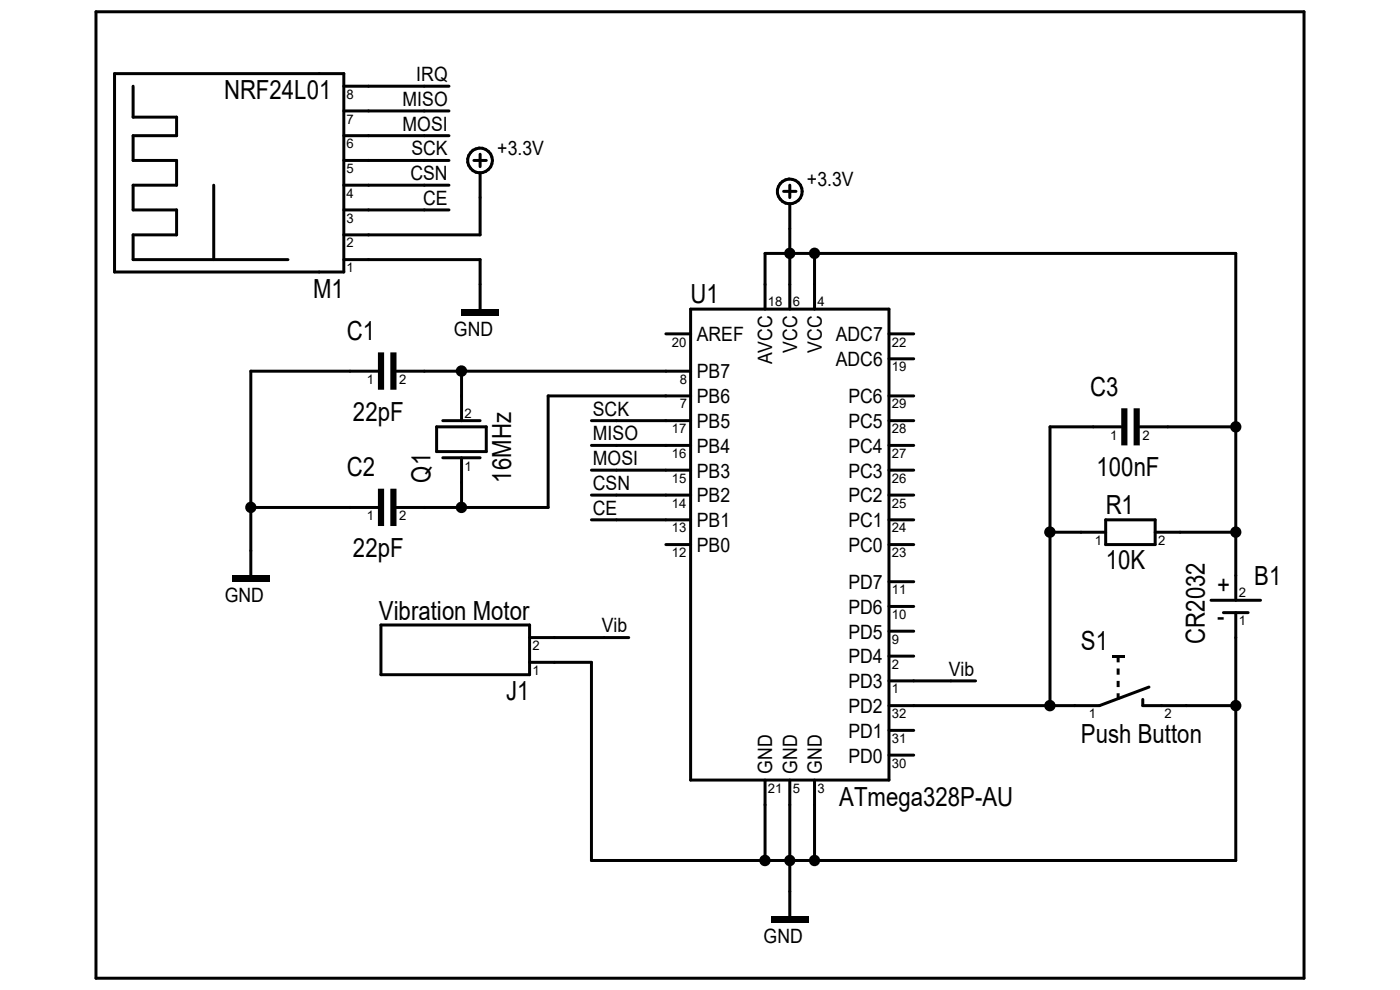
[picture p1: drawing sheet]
<svg xmlns="http://www.w3.org/2000/svg" width="297mm" height="210mm" viewBox="0 0 297 210" stroke-linecap="round" stroke-linejoin="round" font-family="sans-serif">
<g fill="none" stroke="#000" stroke-width=".64">
<path d="M20.4 2.5h256.2v205h-256.2zM24.3 15.6h48.6v42.1h-48.6zM28.2 18.3v6.5h9.3v4h-9.3v5.2h9.3v5.3h-9.3v5.2h9.3v5.3h-9.3v5.3h32.9M72.9 18.3h22.3M45.3 39.3v15.8M72.9 28.8h22.3M72.9 34h22.3M72.9 39.3h22.3M72.9 23.5h22.3M100.5 34h2.7M101.9 36.7v13.1h-29M101.9 32.7v2.6"/>
<path d="M167.6 39.3v2.6M72.9 44.5h22.3M72.9 55.1h29v10.5M166.2 40.6h2.7M167.6 43.2v22.4M172.8 53.8v11.8M80.2 78.7h-27v43.4M84.1 78.7h62.4M97.9 78.7v10.5M141.3 70.8h5.2M146.5 65.6h42.1v99.9h-42.1zM162.3 65.6v-11.8h99.9v73.5"/>
<path d="M188.6 76.1h5.2M188.6 70.8h5.2M92.6 90.6h10.6v5.2h-10.6zM93.9 89.2h8M93.9 97.1h8M97.9 97.1v10.6M125.5 89.2h21M125.5 99.7h21M125.5 94.5h21M146.5 84h-30.2v23.7h-32.2M188.6 89.2h5.2M188.6 99.7h5.2"/>
<path d="M188.6 94.5h5.2M188.6 84h5.2M237.9 90.6h-15.1v59.1M241.8 90.6h20.4M53.2 107.7h27M125.5 110.3h21M125.5 105h21M141.3 115.5h5.2M188.6 110.3h5.2M188.6 105h5.2M188.6 115.5h5.2M222.8 112.9h11.8"/>
<path d="M234.6 110.3h10.5v5.2h-10.5zM245.1 112.9h17.1M80.8 132.6h31.6v10.5h-31.6zM112.4 135.3h21M188.6 123.4h5.2M188.6 128.7h5.2M188.6 133.9h5.2M188.6 139.2h5.2M256.9 127.3h10.5M259.5 130h5.3M262.2 130v52.5h-136.7v-42h-13.1M188.6 144.4h18.4"/>
<path d="M188.6 154.9h5.2M242.4 148.4v1.3h19.8M243.8 145.8l-10.5 3.9h-44.7M162.3 165.5v17M167.6 165.5v28.9M172.8 165.5v17M188.6 160.2h5.2"/>
<circle cx="101.8" cy="34.1" r="2.62"/>
<circle cx="167.6" cy="40.6" r="2.63"/>
</g>
<g fill="#000">
<path d="M82.8 74.8h1.3v7.9h-1.3zM80.2 74.8h1.3v7.9h-1.3z" fill-rule="evenodd"/>
<path d="M97.9 65.6h7.9v1.3h-7.9z" fill-rule="evenodd"/>
<path d="M240.5 86.6h1.3v7.9h-1.3zM237.9 86.6h1.3v7.9h-1.3z" fill-rule="evenodd"/>
<path d="M82.8 103.7h1.3v7.9h-1.3zM80.2 103.7h1.3v7.9h-1.3z" fill-rule="evenodd"/>
<path d="M49.3 122.1h7.8v1.3h-7.8z" fill-rule="evenodd"/>
<path d="M235.9 138.9h2.6v.6h-2.6z" fill-rule="evenodd"/>
<path d="M236.9 139.2h.6v1.3h-.6zM236.9 141.8h.6v1.3h-.6zM236.9 144.4h.6v1.4h-.6zM236.9 147.1h.6v1.3h-.6z" fill-rule="evenodd"/>
<path d="M163.6 194.4h7.9v1.3h-7.9z" fill-rule="evenodd"/>
<circle cx="167.5" cy="53.7" r="1.21"/>
<circle cx="172.8" cy="53.7" r="1.21"/>
<circle cx="97.9" cy="78.7" r="1.22"/>
<circle cx="262.2" cy="90.5" r="1.21"/>
<circle cx="53.2" cy="107.6" r="1.21"/>
<circle cx="97.9" cy="107.6" r="1.22"/>
<circle cx="222.7" cy="112.9" r="1.22"/>
<circle cx="262.2" cy="112.9" r="1.21"/>
<circle cx="222.7" cy="149.7" r="1.22"/>
<circle cx="262.2" cy="149.7" r="1.21"/>
<circle cx="162.3" cy="182.5" r="1.22"/>
<circle cx="167.5" cy="182.5" r="1.21"/>
<circle cx="172.8" cy="182.5" r="1.21"/>
</g>
<g font-size="5.6">
<text x="47.5" y="21.1">NRF24L01</text>
<text x="66.4" y="63.2">M1</text>
<text x="146.5" y="64.3">U1</text>
<text x="73.6" y="72.1">C1</text>
<text x="231.3" y="84">C3</text>
<text x="74.9" y="89.2">22pF</text>
<text x="73.6" y="101.1">C2</text>
<text x="232.6" y="101.1">100nF</text>
<text x="91.3" y="102.4" transform="rotate(-90 91.3 102.4)">Q1</text>
<text x="108.4" y="102.4" transform="rotate(-90 108.4 102.4)">16MHz</text>
<text x="234.6" y="109">R1</text>
<text x="74.9" y="118.2">22pF</text>
<text x="234.6" y="120.8">10K</text>
<text x="266.1" y="124.1">B1</text>
<text x="80.4" y="131.5">Vibration Motor</text>
<text x="258.2" y="126">+</text>
<text x="229.3" y="137.9">S1</text>
<text x="255.6" y="136.6" transform="rotate(-90 255.6 136.6)">CR2032</text>
<text x="258.2" y="132.6">-</text>
<text x="107.4" y="148.6">J1</text>
<text x="229.3" y="157.6">Push Button</text>
<text x="178.1" y="170.9">ATmega328P-AU</text>
</g>
<g font-size="4.2">
<text x="88.3" y="17.2">IRQ</text>
<text x="85.4" y="22.4">MISO</text>
<text x="85.4" y="27.7">MOSI</text>
<text x="87.3" y="33">SCK</text>
<text x="105.5" y="33">+3.3V</text>
<text x="87.1" y="38.2">CSN</text>
<text x="171.2" y="39.5">+3.3V</text>
<text x="89.8" y="43.5">CE</text>
<text x="96.3" y="71.3">GND</text>
<text x="147.8" y="72.4">AREF</text>
<text x="163.8" y="77.3" transform="rotate(-90 163.8 77.3)">AVCC</text>
<text x="169.1" y="74.8" transform="rotate(-90 169.1 74.8)">VCC</text>
<text x="174.4" y="74.8" transform="rotate(-90 174.4 74.8)">VCC</text>
<text x="177.3" y="77.6">ADC6</text>
<text x="177.3" y="72.4">ADC7</text>
<text x="147.8" y="80.3">PB7</text>
<text x="125.8" y="88.2">SCK</text>
<text x="147.8" y="85.5">PB6</text>
<text x="180" y="85.5">PC6</text>
<text x="125.8" y="93.4">MISO</text>
<text x="147.8" y="90.8">PB5</text>
<text x="180" y="90.8">PC5</text>
<text x="125.8" y="98.7">MOSI</text>
<text x="147.8" y="96.1">PB4</text>
<text x="147.8" y="101.3">PB3</text>
<text x="180" y="101.3">PC3</text>
<text x="180" y="96.1">PC4</text>
<text x="125.8" y="103.9">CSN</text>
<text x="147.8" y="106.6">PB2</text>
<text x="180" y="106.6">PC2</text>
<text x="125.8" y="109.2">CE</text>
<text x="147.8" y="111.8">PB1</text>
<text x="180" y="111.8">PC1</text>
<text x="147.8" y="117.1">PB0</text>
<text x="180" y="117.1">PC0</text>
<text x="180" y="125">PD7</text>
<text x="47.7" y="127.8">GND</text>
<text x="180" y="130.2">PD6</text>
<text x="127.7" y="134.2">Vib</text>
<text x="180" y="135.5">PD5</text>
<text x="180" y="140.7">PD4</text>
<text x="201.3" y="143.3">Vib</text>
<text x="180" y="146">PD3</text>
<text x="180" y="151.3">PD2</text>
<text x="180" y="161.8">PD0</text>
<text x="180" y="156.5">PD1</text>
<text x="163.8" y="164.2" transform="rotate(-90 163.8 164.2)">GND</text>
<text x="169.1" y="164.2" transform="rotate(-90 169.1 164.2)">GND</text>
<text x="174.4" y="164.2" transform="rotate(-90 174.4 164.2)">GND</text>
<text x="162" y="200.1">GND</text>
</g>
<g font-size="2.8">
<text x="73.5" y="21">8</text>
<text x="73.5" y="26.2">7</text>
<text x="73.5" y="31.5">6</text>
<text x="73.5" y="36.7">5</text>
<text x="73.5" y="42">4</text>
<text x="73.5" y="47.2">3</text>
<text x="73.5" y="52.5">2</text>
<text x="73.5" y="57.7">1</text>
<text x="162.9" y="64.9">18</text>
<text x="168.2" y="64.9">6</text>
<text x="173.4" y="64.9">4</text>
<text x="142.5" y="73.5">20</text>
<text x="189.2" y="73.5">22</text>
<text x="77.9" y="81.4">1</text>
<text x="84.7" y="81.4">2</text>
<text x="144.2" y="81.4">8</text>
<text x="189.2" y="78.8">19</text>
<text x="98.5" y="88.6">2</text>
<text x="144.2" y="86.7">7</text>
<text x="189.2" y="86.7">29</text>
<text x="142.5" y="91.9">17</text>
<text x="189.2" y="91.9">28</text>
<text x="235.5" y="93.3">1</text>
<text x="242.4" y="93.3">2</text>
<text x="98.5" y="99.8">1</text>
<text x="142.5" y="97.2">16</text>
<text x="189.2" y="97.2">27</text>
<text x="142.5" y="102.4">15</text>
<text x="142.5" y="107.7">14</text>
<text x="189.2" y="107.7">25</text>
<text x="189.2" y="102.4">26</text>
<text x="77.9" y="110.3">1</text>
<text x="84.7" y="110.3">2</text>
<text x="142.5" y="112.9">13</text>
<text x="189.2" y="112.9">24</text>
<text x="142.5" y="118.2">12</text>
<text x="189.2" y="118.2">23</text>
<text x="232.3" y="115.6">1</text>
<text x="245.7" y="115.6">2</text>
<text x="189.2" y="126.1">11</text>
<text x="189.2" y="131.4">10</text>
<text x="262.8" y="126.7">2</text>
<text x="113" y="137.9">2</text>
<text x="189.2" y="136.6">9</text>
<text x="262.8" y="132.7">1</text>
<text x="113" y="143.2">1</text>
<text x="189.2" y="141.9">2</text>
<text x="189.2" y="147.1">1</text>
<text x="189.2" y="152.4">32</text>
<text x="231" y="152.4">1</text>
<text x="247" y="152.4">2</text>
<text x="189.2" y="157.7">31</text>
<text x="189.2" y="162.9">30</text>
<text x="162.9" y="168.1">21</text>
<text x="168.2" y="168.1">5</text>
<text x="173.4" y="168.1">3</text>
</g>
</svg>
